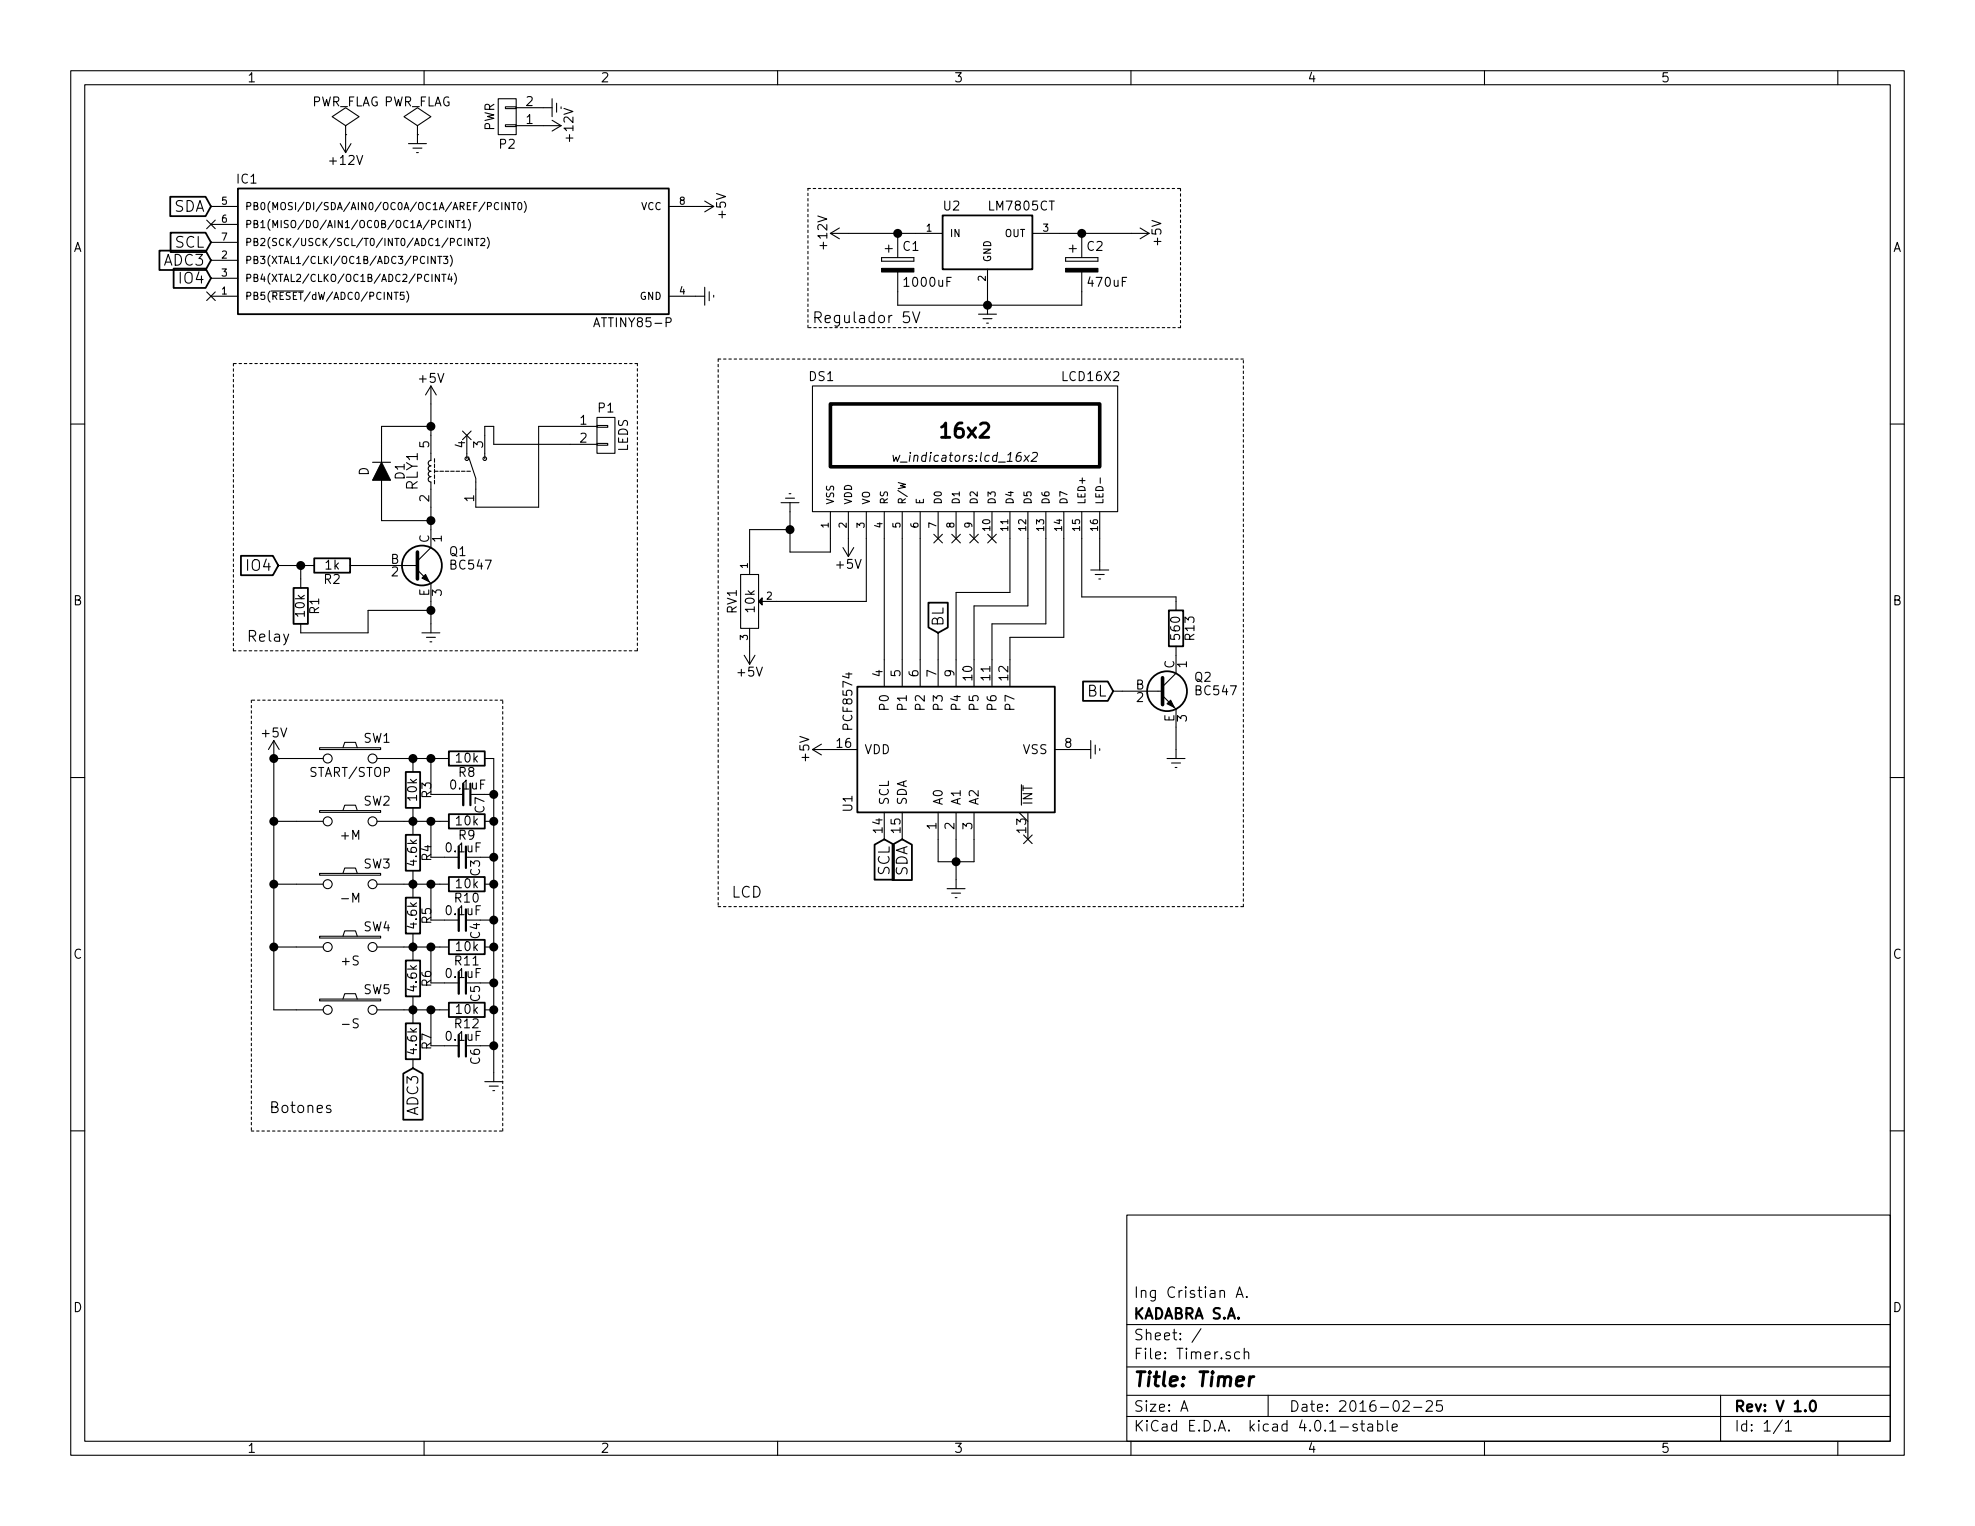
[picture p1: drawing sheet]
EESchema Schematic File Version 2
LIBS:power
LIBS:device
LIBS:transistors
LIBS:conn
LIBS:linear
LIBS:regul
LIBS:74xx
LIBS:cmos4000
LIBS:adc-dac
LIBS:memory
LIBS:xilinx
LIBS:microcontrollers
LIBS:dsp
LIBS:microchip
LIBS:analog_switches
LIBS:motorola
LIBS:texas
LIBS:intel
LIBS:audio
LIBS:interface
LIBS:digital-audio
LIBS:philips
LIBS:display
LIBS:cypress
LIBS:siliconi
LIBS:opto
LIBS:atmel
LIBS:contrib
LIBS:valves
LIBS:shield_arduino
LIBS:w_relay
LIBS:Timer-cache
EELAYER 25 0
EELAYER END
$Descr A 11000 8500
encoding utf-8
Sheet 1 1
Title "Timer"
Date "2016-02-25"
Rev "V 1.0"
Comp "KADABRA S.A."
Comment1 "Ing Cristian A."
Comment2 ""
Comment3 ""
Comment4 ""
$EndDescr
$Comp
L SW_PUSH SW1
U 1 1
P 1950 4225
F 0 "SW1" H 2100 4335 50  0000 C CNN
F 1 "START/STOP" H 1950 4145 50  0000 C CNN
F 2 "w_switch:PCB_PUSH" H 1950 4225 50  0001 C CNN
F 3 "" H 1950 4225 50  0000 C CNN
	1    1950 4225
	1    0    0    -1  
$EndComp
$Comp
L ATTINY85-P IC1
U 1 1
P 2525 1400
F 0 "IC1" H 1375 1800 50  0000 C CNN
F 1 "ATTINY85-P" H 3525 1000 50  0000 C CNN
F 2 "w_pth_circuits:dil_8-300_socket" H 3525 1400 50  0001 C CIN
F 3 "" H 2525 1400 50  0000 C CNN
	1    2525 1400
	1    0    0    -1  
$EndComp
$Comp
L PCF8574 U1
U 1 1
P 5325 4175
F 0 "U1" H 4975 4775 50  0000 L CNN
F 1 "PCF8574" H 5425 4775 50  0000 L CNN
F 2 "w_pth_circuits:dil_16-300_socket" H 5325 4175 50  0001 C CNN
F 3 "" H 5325 4175 50  0000 C CNN
	1    5325 4175
	0    -1   -1   0   
$EndComp
$Comp
L LCD16X2 DS1
U 1 1
P 5375 2500
F 0 "DS1" H 4575 2900 50  0000 C CNN
F 1 "LCD16X2" H 6075 2900 50  0000 C CNN
F 2 "w_indicators:lcd_16x2" H 5375 2450 50  0000 C CIN
F 3 "" H 5375 2500 50  0000 C CNN
	1    5375 2500
	1    0    0    -1  
$EndComp
$Comp
L LM7805CT U2
U 1 1
P 5500 1350
F 0 "U2" H 5300 1550 50  0000 C CNN
F 1 "LM7805CT" H 5500 1550 50  0000 L CNN
F 2 "TO_SOT_Packages_THT:TO-220_Neutral123_Horizontal_LargePads" H 5500 1450 50  0001 C CIN
F 3 "" H 5500 1350 50  0000 C CNN
	1    5500 1350
	1    0    0    -1  
$EndComp
$Comp
L CP C2
U 1 1
P 6025 1475
F 0 "C2" H 6050 1575 50  0000 L CNN
F 1 "470uF" H 6050 1375 50  0000 L CNN
F 2 "w_capacitors:CP_8x11.5mm" H 6063 1325 50  0001 C CNN
F 3 "" H 6025 1475 50  0000 C CNN
	1    6025 1475
	1    0    0    -1  
$EndComp
$Comp
L CP C1
U 1 1
P 5000 1475
F 0 "C1" H 5025 1575 50  0000 L CNN
F 1 "1000uF" H 5025 1375 50  0000 L CNN
F 2 "w_capacitors:CP_8x11.5mm" H 5038 1325 50  0001 C CNN
F 3 "" H 5000 1475 50  0000 C CNN
	1    5000 1475
	1    0    0    -1  
$EndComp
Wire Wire Line
	4925 3675 4925 3000
Wire Wire Line
	5025 3675 5025 3000
Wire Wire Line
	5125 3675 5125 3000
Wire Wire Line
	5225 3675 5225 3525
Wire Wire Line
	5325 3675 5325 3300
Wire Wire Line
	5325 3300 5625 3300
Wire Wire Line
	5625 3300 5625 3000
Wire Wire Line
	5425 3675 5425 3375
Wire Wire Line
	5425 3375 5725 3375
Wire Wire Line
	5725 3375 5725 3000
Wire Wire Line
	5525 3675 5525 3475
Wire Wire Line
	5525 3475 5825 3475
Wire Wire Line
	5825 3475 5825 3000
Wire Wire Line
	5625 3675 5625 3550
Wire Wire Line
	5625 3550 5925 3550
Wire Wire Line
	5925 3550 5925 3000
Text GLabel 5225 3525 1    60   Input ~ 0
BL
Wire Wire Line
	5425 4675 5425 4800
Wire Wire Line
	5425 4800 5225 4800
Wire Wire Line
	5225 4800 5225 4675
Wire Wire Line
	5325 4675 5325 4900
Connection ~ 5325 4800
$Comp
L Earth #PWR01
U 1 1
P 5325 4900
F 0 "#PWR01" H 5325 4650 50  0001 C CNN
F 1 "Earth" H 5325 4750 50  0001 C CNN
F 2 "" H 5325 4900 50  0000 C CNN
F 3 "" H 5325 4900 50  0000 C CNN
	1    5325 4900
	1    0    0    -1  
$EndComp
$Comp
L +12V #PWR02
U 1 1
P 1925 750
F 0 "#PWR02" H 1925 600 50  0001 C CNN
F 1 "+12V" H 1925 890 50  0000 C CNN
F 2 "" H 1925 750 50  0000 C CNN
F 3 "" H 1925 750 50  0000 C CNN
	1    1925 750 
	-1   0    0    1   
$EndComp
$Comp
L PWR_FLAG #FLG03
U 1 1
P 1925 750
F 0 "#FLG03" H 1925 845 50  0001 C CNN
F 1 "PWR_FLAG" H 1925 930 50  0000 C CNN
F 2 "" H 1925 750 50  0000 C CNN
F 3 "" H 1925 750 50  0000 C CNN
	1    1925 750 
	1    0    0    -1  
$EndComp
$Comp
L PWR_FLAG #FLG04
U 1 1
P 2325 750
F 0 "#FLG04" H 2325 845 50  0001 C CNN
F 1 "PWR_FLAG" H 2325 930 50  0000 C CNN
F 2 "" H 2325 750 50  0000 C CNN
F 3 "" H 2325 750 50  0000 C CNN
	1    2325 750 
	1    0    0    -1  
$EndComp
$Comp
L Earth #PWR05
U 1 1
P 2325 750
F 0 "#PWR05" H 2325 500 50  0001 C CNN
F 1 "Earth" H 2325 600 50  0001 C CNN
F 2 "" H 2325 750 50  0000 C CNN
F 3 "" H 2325 750 50  0000 C CNN
	1    2325 750 
	1    0    0    -1  
$EndComp
Wire Wire Line
	5000 1325 5000 1300
Wire Wire Line
	4725 1300 5100 1300
Wire Wire Line
	6025 1325 6025 1300
Wire Wire Line
	5900 1300 6300 1300
$Comp
L Earth #PWR06
U 1 1
P 5500 1700
F 0 "#PWR06" H 5500 1450 50  0001 C CNN
F 1 "Earth" H 5500 1550 50  0001 C CNN
F 2 "" H 5500 1700 50  0000 C CNN
F 3 "" H 5500 1700 50  0000 C CNN
	1    5500 1700
	1    0    0    -1  
$EndComp
Wire Wire Line
	6025 1700 6025 1625
Wire Wire Line
	5000 1700 6025 1700
Wire Wire Line
	5000 1700 5000 1625
Connection ~ 5500 1700
Wire Wire Line
	5500 1600 5500 1700
Connection ~ 5000 1300
Connection ~ 6025 1300
$Comp
L +5V #PWR07
U 1 1
P 6300 1300
F 0 "#PWR07" H 6300 1150 50  0001 C CNN
F 1 "+5V" H 6300 1440 50  0000 C CNN
F 2 "" H 6300 1300 50  0000 C CNN
F 3 "" H 6300 1300 50  0000 C CNN
	1    6300 1300
	0    1    1    0   
$EndComp
$Comp
L +12V #PWR08
U 1 1
P 4725 1300
F 0 "#PWR08" H 4725 1150 50  0001 C CNN
F 1 "+12V" H 4725 1440 50  0000 C CNN
F 2 "" H 4725 1300 50  0000 C CNN
F 3 "" H 4725 1300 50  0000 C CNN
	1    4725 1300
	0    -1   -1   0   
$EndComp
Wire Notes Line
	4500 1050 6575 1050
Wire Notes Line
	6575 1050 6575 1825
Wire Notes Line
	6575 1825 4500 1825
Wire Notes Line
	4500 1825 4500 1050
Text Notes 4525 1800 0    60   ~ 0
Regulador 5V\n
$Comp
L POT RV1
U 1 1
P 4175 3350
F 0 "RV1" H 4175 3250 50  0000 C CNN
F 1 "10k" H 4175 3350 50  0000 C CNN
F 2 "w_pth_resistors:trimmer_piher_pt6xv" H 4175 3350 50  0001 C CNN
F 3 "" H 4175 3350 50  0000 C CNN
	1    4175 3350
	0    1    1    0   
$EndComp
$Comp
L Earth #PWR09
U 1 1
P 4400 2850
F 0 "#PWR09" H 4400 2600 50  0001 C CNN
F 1 "Earth" H 4400 2700 50  0001 C CNN
F 2 "" H 4400 2850 50  0000 C CNN
F 3 "" H 4400 2850 50  0000 C CNN
	1    4400 2850
	-1   0    0    1   
$EndComp
$Comp
L Earth #PWR010
U 1 1
P 6125 3125
F 0 "#PWR010" H 6125 2875 50  0001 C CNN
F 1 "Earth" H 6125 2975 50  0001 C CNN
F 2 "" H 6125 3125 50  0000 C CNN
F 3 "" H 6125 3125 50  0000 C CNN
	1    6125 3125
	1    0    0    -1  
$EndComp
Wire Wire Line
	6125 3125 6125 3000
Wire Wire Line
	4400 2850 4400 3075
Wire Wire Line
	4400 3075 4625 3075
Wire Wire Line
	4625 3075 4625 3000
Wire Wire Line
	4325 3350 4825 3350
Wire Wire Line
	4825 3350 4825 3000
Wire Wire Line
	4175 3100 4175 2950
Wire Wire Line
	4175 2950 4400 2950
Connection ~ 4400 2950
$Comp
L +5V #PWR011
U 1 1
P 4175 3600
F 0 "#PWR011" H 4175 3450 50  0001 C CNN
F 1 "+5V" H 4175 3740 50  0000 C CNN
F 2 "" H 4175 3600 50  0000 C CNN
F 3 "" H 4175 3600 50  0000 C CNN
	1    4175 3600
	-1   0    0    1   
$EndComp
$Comp
L +5V #PWR012
U 1 1
P 4725 3000
F 0 "#PWR012" H 4725 2850 50  0001 C CNN
F 1 "+5V" H 4725 3140 50  0000 C CNN
F 2 "" H 4725 3000 50  0000 C CNN
F 3 "" H 4725 3000 50  0000 C CNN
	1    4725 3000
	-1   0    0    1   
$EndComp
$Comp
L R R13
U 1 1
P 6550 3500
F 0 "R13" V 6630 3500 50  0000 C CNN
F 1 "560" V 6550 3500 50  0000 C CNN
F 2 "w_pth_resistors:RC03" V 6480 3500 50  0001 C CNN
F 3 "" H 6550 3500 50  0000 C CNN
	1    6550 3500
	1    0    0    -1  
$EndComp
Wire Wire Line
	6025 3000 6025 3325
Wire Wire Line
	6025 3325 6550 3325
$Comp
L BC547 Q2
U 1 1
P 6450 3850
F 0 "Q2" H 6650 3925 50  0000 L CNN
F 1 "BC547" H 6650 3850 50  0000 L CNN
F 2 "TO_SOT_Packages_THT:TO-92_Inline_Wide" H 6650 3775 50  0001 L CIN
F 3 "" H 6450 3850 50  0000 L CNN
	1    6450 3850
	1    0    0    -1  
$EndComp
Wire Wire Line
	6550 3325 6550 3350
Wire Wire Line
	6250 3850 6200 3850
Text GLabel 6200 3850 0    60   Input ~ 0
BL
$Comp
L Earth #PWR013
U 1 1
P 6550 4175
F 0 "#PWR013" H 6550 3925 50  0001 C CNN
F 1 "Earth" H 6550 4025 50  0001 C CNN
F 2 "" H 6550 4175 50  0000 C CNN
F 3 "" H 6550 4175 50  0000 C CNN
	1    6550 4175
	1    0    0    -1  
$EndComp
Wire Wire Line
	6550 4175 6550 4050
Text GLabel 4925 4675 3    60   Input ~ 0
SCL
Text GLabel 5025 4675 3    60   Input ~ 0
SDA
$Comp
L +5V #PWR014
U 1 1
P 4625 4175
F 0 "#PWR014" H 4625 4025 50  0001 C CNN
F 1 "+5V" H 4625 4315 50  0000 C CNN
F 2 "" H 4625 4175 50  0000 C CNN
F 3 "" H 4625 4175 50  0000 C CNN
	1    4625 4175
	0    -1   -1   0   
$EndComp
$Comp
L Earth #PWR015
U 1 1
P 6025 4175
F 0 "#PWR015" H 6025 3925 50  0001 C CNN
F 1 "Earth" H 6025 4025 50  0001 C CNN
F 2 "" H 6025 4175 50  0000 C CNN
F 3 "" H 6025 4175 50  0000 C CNN
	1    6025 4175
	0    -1   -1   0   
$EndComp
Wire Notes Line
	4000 2000 4000 5050
Wire Notes Line
	4000 5050 6925 5050
Wire Notes Line
	6925 5050 6925 2000
Wire Notes Line
	6925 2000 4000 2000
Text Notes 4075 5000 0    60   ~ 0
LCD\n
$Comp
L BC547 Q1
U 1 1
P 2300 3150
F 0 "Q1" H 2500 3225 50  0000 L CNN
F 1 "BC547" H 2500 3150 50  0000 L CNN
F 2 "TO_SOT_Packages_THT:TO-92_Inline_Wide" H 2500 3075 50  0001 L CIN
F 3 "" H 2300 3150 50  0000 L CNN
	1    2300 3150
	1    0    0    -1  
$EndComp
$Comp
L RELAY_HJR-3FF_Z RLY1
U 1 1
P 2550 2625
F 0 "RLY1" H 2550 2875 60  0000 C CNN
F 1 "RELAY_HJR-3FF_Z" H 2550 2390 60  0001 C CNN
F 2 "w_relay:relay_hjr-3ff_z" H 2550 2625 60  0001 C CNN
F 3 "" H 2550 2625 60  0000 C CNN
	1    2550 2625
	0    -1   -1   0   
$EndComp
$Comp
L D D1
U 1 1
P 2125 2625
F 0 "D1" H 2125 2725 50  0000 C CNN
F 1 "D" H 2125 2525 50  0000 C CNN
F 2 "w_pth_diodes:diode_do35" H 2125 2625 50  0001 C CNN
F 3 "" H 2125 2625 50  0000 C CNN
	1    2125 2625
	0    1    1    0   
$EndComp
Wire Wire Line
	2125 2475 2125 2375
Wire Wire Line
	2125 2375 2400 2375
Wire Wire Line
	2400 2250 2400 2425
Wire Wire Line
	2400 2825 2400 2950
Wire Wire Line
	2400 2900 2125 2900
Wire Wire Line
	2125 2900 2125 2775
Connection ~ 2400 2900
$Comp
L Earth #PWR016
U 1 1
P 2400 3475
F 0 "#PWR016" H 2400 3225 50  0001 C CNN
F 1 "Earth" H 2400 3325 50  0001 C CNN
F 2 "" H 2400 3475 50  0000 C CNN
F 3 "" H 2400 3475 50  0000 C CNN
	1    2400 3475
	1    0    0    -1  
$EndComp
Wire Wire Line
	2400 3475 2400 3350
$Comp
L R R2
U 1 1
P 1850 3150
F 0 "R2" V 1930 3150 50  0000 C CNN
F 1 "1k" V 1850 3150 50  0000 C CNN
F 2 "w_pth_resistors:RC03" V 1780 3150 50  0001 C CNN
F 3 "" H 1850 3150 50  0000 C CNN
	1    1850 3150
	0    1    1    0   
$EndComp
Wire Wire Line
	2100 3150 2000 3150
Wire Wire Line
	1700 3150 1550 3150
Text GLabel 1550 3150 0    60   Input ~ 0
IO4
$Comp
L +5V #PWR017
U 1 1
P 2400 2250
F 0 "#PWR017" H 2400 2100 50  0001 C CNN
F 1 "+5V" H 2400 2390 50  0000 C CNN
F 2 "" H 2400 2250 50  0000 C CNN
F 3 "" H 2400 2250 50  0000 C CNN
	1    2400 2250
	1    0    0    -1  
$EndComp
Connection ~ 2400 2375
$Comp
L CONN_01X02 P1
U 1 1
P 3375 2425
F 0 "P1" H 3375 2575 50  0000 C CNN
F 1 "LEDS" V 3475 2425 50  0000 C CNN
F 2 "w_conn_screw:mors_2p" H 3375 2425 50  0001 C CNN
F 3 "" H 3375 2425 50  0000 C CNN
	1    3375 2425
	1    0    0    -1  
$EndComp
NoConn ~ 2600 2425
Wire Wire Line
	2700 2425 2700 2375
NoConn ~ 5525 3000
NoConn ~ 5425 3000
NoConn ~ 5325 3000
NoConn ~ 5225 3000
NoConn ~ 5725 4675
Wire Notes Line
	1300 2025 1300 3625
Wire Notes Line
	1300 3625 3550 3625
Wire Notes Line
	3550 3625 3550 2025
Wire Notes Line
	3550 2025 1300 2025
Text Notes 1375 3575 0    60   ~ 0
Relay\n
$Comp
L R R1
U 1 1
P 1675 3375
F 0 "R1" V 1755 3375 50  0000 C CNN
F 1 "10k" V 1675 3375 50  0000 C CNN
F 2 "w_pth_resistors:RC03" V 1605 3375 50  0001 C CNN
F 3 "" H 1675 3375 50  0000 C CNN
	1    1675 3375
	1    0    0    -1  
$EndComp
Wire Wire Line
	1675 3225 1675 3150
Connection ~ 1675 3150
Wire Wire Line
	1675 3525 2050 3525
Wire Wire Line
	2050 3525 2050 3400
Wire Wire Line
	2050 3400 2400 3400
Connection ~ 2400 3400
$Comp
L +5V #PWR018
U 1 1
P 3875 1150
F 0 "#PWR018" H 3875 1000 50  0001 C CNN
F 1 "+5V" H 3875 1290 50  0000 C CNN
F 2 "" H 3875 1150 50  0000 C CNN
F 3 "" H 3875 1150 50  0000 C CNN
	1    3875 1150
	0    1    1    0   
$EndComp
$Comp
L Earth #PWR019
U 1 1
P 3875 1650
F 0 "#PWR019" H 3875 1400 50  0001 C CNN
F 1 "Earth" H 3875 1500 50  0001 C CNN
F 2 "" H 3875 1650 50  0000 C CNN
F 3 "" H 3875 1650 50  0000 C CNN
	1    3875 1650
	0    -1   -1   0   
$EndComp
Text GLabel 1175 1450 0    60   Input ~ 0
ADC3
$Comp
L R R3
U 1 1
P 2300 4400
F 0 "R3" V 2380 4400 50  0000 C CNN
F 1 "10k" V 2300 4400 50  0000 C CNN
F 2 "w_pth_resistors:RC03" V 2230 4400 50  0001 C CNN
F 3 "" H 2300 4400 50  0000 C CNN
	1    2300 4400
	1    0    0    -1  
$EndComp
$Comp
L SW_PUSH SW2
U 1 1
P 1950 4575
F 0 "SW2" H 2100 4685 50  0000 C CNN
F 1 "+M" H 1950 4495 50  0000 C CNN
F 2 "w_switch:PCB_PUSH" H 1950 4575 50  0001 C CNN
F 3 "" H 1950 4575 50  0000 C CNN
	1    1950 4575
	1    0    0    -1  
$EndComp
$Comp
L R R4
U 1 1
P 2300 4750
F 0 "R4" V 2380 4750 50  0000 C CNN
F 1 "4.6k" V 2300 4750 50  0000 C CNN
F 2 "w_pth_resistors:RC03" V 2230 4750 50  0001 C CNN
F 3 "" H 2300 4750 50  0000 C CNN
	1    2300 4750
	1    0    0    -1  
$EndComp
$Comp
L SW_PUSH SW3
U 1 1
P 1950 4925
F 0 "SW3" H 2100 5035 50  0000 C CNN
F 1 "-M" H 1950 4845 50  0000 C CNN
F 2 "w_switch:PCB_PUSH" H 1950 4925 50  0001 C CNN
F 3 "" H 1950 4925 50  0000 C CNN
	1    1950 4925
	1    0    0    -1  
$EndComp
$Comp
L R R5
U 1 1
P 2300 5100
F 0 "R5" V 2380 5100 50  0000 C CNN
F 1 "4.6k" V 2300 5100 50  0000 C CNN
F 2 "w_pth_resistors:RC03" V 2230 5100 50  0001 C CNN
F 3 "" H 2300 5100 50  0000 C CNN
	1    2300 5100
	1    0    0    -1  
$EndComp
$Comp
L SW_PUSH SW4
U 1 1
P 1950 5275
F 0 "SW4" H 2100 5385 50  0000 C CNN
F 1 "+S" H 1950 5195 50  0000 C CNN
F 2 "w_switch:PCB_PUSH" H 1950 5275 50  0001 C CNN
F 3 "" H 1950 5275 50  0000 C CNN
	1    1950 5275
	1    0    0    -1  
$EndComp
$Comp
L R R6
U 1 1
P 2300 5450
F 0 "R6" V 2380 5450 50  0000 C CNN
F 1 "4.6k" V 2300 5450 50  0000 C CNN
F 2 "w_pth_resistors:RC03" V 2230 5450 50  0001 C CNN
F 3 "" H 2300 5450 50  0000 C CNN
	1    2300 5450
	1    0    0    -1  
$EndComp
$Comp
L SW_PUSH SW5
U 1 1
P 1950 5625
F 0 "SW5" H 2100 5735 50  0000 C CNN
F 1 "-S" H 1950 5545 50  0000 C CNN
F 2 "w_switch:PCB_PUSH" H 1950 5625 50  0001 C CNN
F 3 "" H 1950 5625 50  0000 C CNN
	1    1950 5625
	1    0    0    -1  
$EndComp
$Comp
L R R7
U 1 1
P 2300 5800
F 0 "R7" V 2380 5800 50  0000 C CNN
F 1 "4.6k" V 2300 5800 50  0000 C CNN
F 2 "w_pth_resistors:RC03" V 2230 5800 50  0001 C CNN
F 3 "" H 2300 5800 50  0000 C CNN
	1    2300 5800
	1    0    0    -1  
$EndComp
$Comp
L +5V #PWR020
U 1 1
P 1525 4225
F 0 "#PWR020" H 1525 4075 50  0001 C CNN
F 1 "+5V" H 1525 4365 50  0000 C CNN
F 2 "" H 1525 4225 50  0000 C CNN
F 3 "" H 1525 4225 50  0000 C CNN
	1    1525 4225
	1    0    0    -1  
$EndComp
Wire Wire Line
	1525 5625 1650 5625
Wire Wire Line
	1525 5275 1650 5275
Connection ~ 1525 5275
Wire Wire Line
	1525 4925 1650 4925
Connection ~ 1525 4925
Wire Wire Line
	1650 4575 1525 4575
Connection ~ 1525 4575
Wire Wire Line
	1650 4225 1525 4225
Connection ~ 1525 4225
Wire Wire Line
	2250 4225 2450 4225
Wire Wire Line
	2300 4225 2300 4250
Wire Wire Line
	2300 4600 2300 4550
Wire Wire Line
	2250 4575 2450 4575
Connection ~ 2300 4575
Wire Wire Line
	2300 4950 2300 4900
Wire Wire Line
	2250 4925 2450 4925
Connection ~ 2300 4925
Wire Wire Line
	2300 5300 2300 5250
Wire Wire Line
	2250 5275 2450 5275
Connection ~ 2300 5275
Wire Wire Line
	2300 5650 2300 5600
Wire Wire Line
	2250 5625 2450 5625
Connection ~ 2300 5625
Text GLabel 2300 5950 3    60   Input ~ 0
ADC3
$Comp
L R R9
U 1 1
P 2600 4575
F 0 "R9" V 2680 4575 50  0000 C CNN
F 1 "10k" V 2600 4575 50  0000 C CNN
F 2 "w_pth_resistors:RC03" V 2530 4575 50  0001 C CNN
F 3 "" H 2600 4575 50  0000 C CNN
	1    2600 4575
	0    1    1    0   
$EndComp
$Comp
L R R10
U 1 1
P 2600 4925
F 0 "R10" V 2680 4925 50  0000 C CNN
F 1 "10k" V 2600 4925 50  0000 C CNN
F 2 "w_pth_resistors:RC03" V 2530 4925 50  0001 C CNN
F 3 "" H 2600 4925 50  0000 C CNN
	1    2600 4925
	0    1    1    0   
$EndComp
$Comp
L R R11
U 1 1
P 2600 5275
F 0 "R11" V 2680 5275 50  0000 C CNN
F 1 "10k" V 2600 5275 50  0000 C CNN
F 2 "w_pth_resistors:RC03" V 2530 5275 50  0001 C CNN
F 3 "" H 2600 5275 50  0000 C CNN
	1    2600 5275
	0    1    1    0   
$EndComp
$Comp
L R R12
U 1 1
P 2600 5625
F 0 "R12" V 2680 5625 50  0000 C CNN
F 1 "10k" V 2600 5625 50  0000 C CNN
F 2 "w_pth_resistors:RC03" V 2530 5625 50  0001 C CNN
F 3 "" H 2600 5625 50  0000 C CNN
	1    2600 5625
	0    1    1    0   
$EndComp
$Comp
L R R8
U 1 1
P 2600 4225
F 0 "R8" V 2680 4225 50  0000 C CNN
F 1 "10k" V 2600 4225 50  0000 C CNN
F 2 "w_pth_resistors:RC03" V 2530 4225 50  0001 C CNN
F 3 "" H 2600 4225 50  0000 C CNN
	1    2600 4225
	0    1    1    0   
$EndComp
Connection ~ 2300 4225
Wire Wire Line
	2750 4225 2750 5975
Connection ~ 2750 4575
Connection ~ 2750 4925
Connection ~ 2750 5275
$Comp
L Earth #PWR021
U 1 1
P 2750 5975
F 0 "#PWR021" H 2750 5725 50  0001 C CNN
F 1 "Earth" H 2750 5825 50  0001 C CNN
F 2 "" H 2750 5975 50  0000 C CNN
F 3 "" H 2750 5975 50  0000 C CNN
	1    2750 5975
	1    0    0    -1  
$EndComp
Connection ~ 2750 5625
Wire Notes Line
	1400 3900 1400 6300
Wire Notes Line
	1400 6300 2800 6300
Wire Notes Line
	2800 6300 2800 3900
Wire Notes Line
	2800 3900 1400 3900
Text Notes 1500 6200 0    60   ~ 0
Botones\n
$Comp
L CONN_01X02 P2
U 1 1
P 2825 650
F 0 "P2" H 2825 800 50  0000 C CNN
F 1 "PWR" V 2925 650 50  0000 C CNN
F 2 "w_conn_screw:mors_2p" H 2825 650 50  0001 C CNN
F 3 "" H 2825 650 50  0000 C CNN
	1    2825 650 
	-1   0    0    1   
$EndComp
$Comp
L +12V #PWR022
U 1 1
P 3025 700
F 0 "#PWR022" H 3025 550 50  0001 C CNN
F 1 "+12V" H 3025 840 50  0000 C CNN
F 2 "" H 3025 700 50  0000 C CNN
F 3 "" H 3025 700 50  0000 C CNN
	1    3025 700 
	0    1    1    0   
$EndComp
$Comp
L Earth #PWR023
U 1 1
P 3025 600
F 0 "#PWR023" H 3025 350 50  0001 C CNN
F 1 "Earth" H 3025 450 50  0001 C CNN
F 2 "" H 3025 600 50  0000 C CNN
F 3 "" H 3025 600 50  0000 C CNN
	1    3025 600 
	0    -1   -1   0   
$EndComp
Wire Wire Line
	2650 2825 3000 2825
Wire Wire Line
	3000 2825 3000 2375
Wire Wire Line
	3000 2375 3175 2375
Wire Wire Line
	3175 2475 2750 2475
Wire Wire Line
	2750 2475 2750 2375
Wire Wire Line
	2750 2375 2700 2375
Text GLabel 1175 1550 0    60   Input ~ 0
IO4
Text GLabel 1175 1350 0    60   Input ~ 0
SCL
Text GLabel 1175 1150 0    60   Input ~ 0
SDA
NoConn ~ 1175 1250
NoConn ~ 1175 1650
$Comp
L C_Small C7
U 1 1
P 2600 4425
F 0 "C7" H 2610 4495 50  0000 L CNN
F 1 "0.1uF" V 2550 4325 50  0000 L CNN
F 2 "w_capacitors:cnp_3mm_disc" H 2600 4425 50  0001 C CNN
F 3 "" H 2600 4425 50  0000 C CNN
	1    2600 4425
	0    1    1    0   
$EndComp
$Comp
L C_Small C3
U 1 1
P 2575 4775
F 0 "C3" H 2585 4845 50  0000 L CNN
F 1 "0.1uF" V 2525 4675 50  0000 L CNN
F 2 "w_capacitors:cnp_3mm_disc" H 2575 4775 50  0001 C CNN
F 3 "" H 2575 4775 50  0000 C CNN
	1    2575 4775
	0    1    1    0   
$EndComp
$Comp
L C_Small C4
U 1 1
P 2575 5125
F 0 "C4" H 2585 5195 50  0000 L CNN
F 1 "0.1uF" V 2525 5025 50  0000 L CNN
F 2 "w_capacitors:cnp_3mm_disc" H 2575 5125 50  0001 C CNN
F 3 "" H 2575 5125 50  0000 C CNN
	1    2575 5125
	0    1    1    0   
$EndComp
$Comp
L C_Small C5
U 1 1
P 2575 5475
F 0 "C5" H 2585 5545 50  0000 L CNN
F 1 "0.1uF" V 2525 5375 50  0000 L CNN
F 2 "w_capacitors:cnp_3mm_disc" H 2575 5475 50  0001 C CNN
F 3 "" H 2575 5475 50  0000 C CNN
	1    2575 5475
	0    1    1    0   
$EndComp
$Comp
L C_Small C6
U 1 1
P 2575 5825
F 0 "C6" H 2585 5895 50  0000 L CNN
F 1 "0.1uF" V 2525 5725 50  0000 L CNN
F 2 "w_capacitors:cnp_3mm_disc" H 2575 5825 50  0001 C CNN
F 3 "" H 2575 5825 50  0000 C CNN
	1    2575 5825
	0    1    1    0   
$EndComp
Wire Wire Line
	2750 5825 2675 5825
Connection ~ 2750 5825
Wire Wire Line
	2750 5475 2675 5475
Connection ~ 2750 5475
Wire Wire Line
	2750 5125 2675 5125
Connection ~ 2750 5125
Wire Wire Line
	2750 4775 2675 4775
Connection ~ 2750 4775
Wire Wire Line
	2750 4425 2700 4425
Connection ~ 2750 4425
Wire Wire Line
	2500 4425 2400 4425
Wire Wire Line
	2400 4425 2400 4225
Connection ~ 2400 4225
Wire Wire Line
	2475 4775 2400 4775
Wire Wire Line
	2400 4775 2400 4575
Connection ~ 2400 4575
Wire Wire Line
	2475 5125 2400 5125
Wire Wire Line
	2400 5125 2400 4925
Connection ~ 2400 4925
Wire Wire Line
	2475 5475 2400 5475
Wire Wire Line
	2400 5475 2400 5275
Connection ~ 2400 5275
Wire Wire Line
	2475 5825 2400 5825
Wire Wire Line
	2400 5825 2400 5625
Connection ~ 2400 5625
Wire Wire Line
	1525 4225 1525 5625
$EndSCHEMATC
